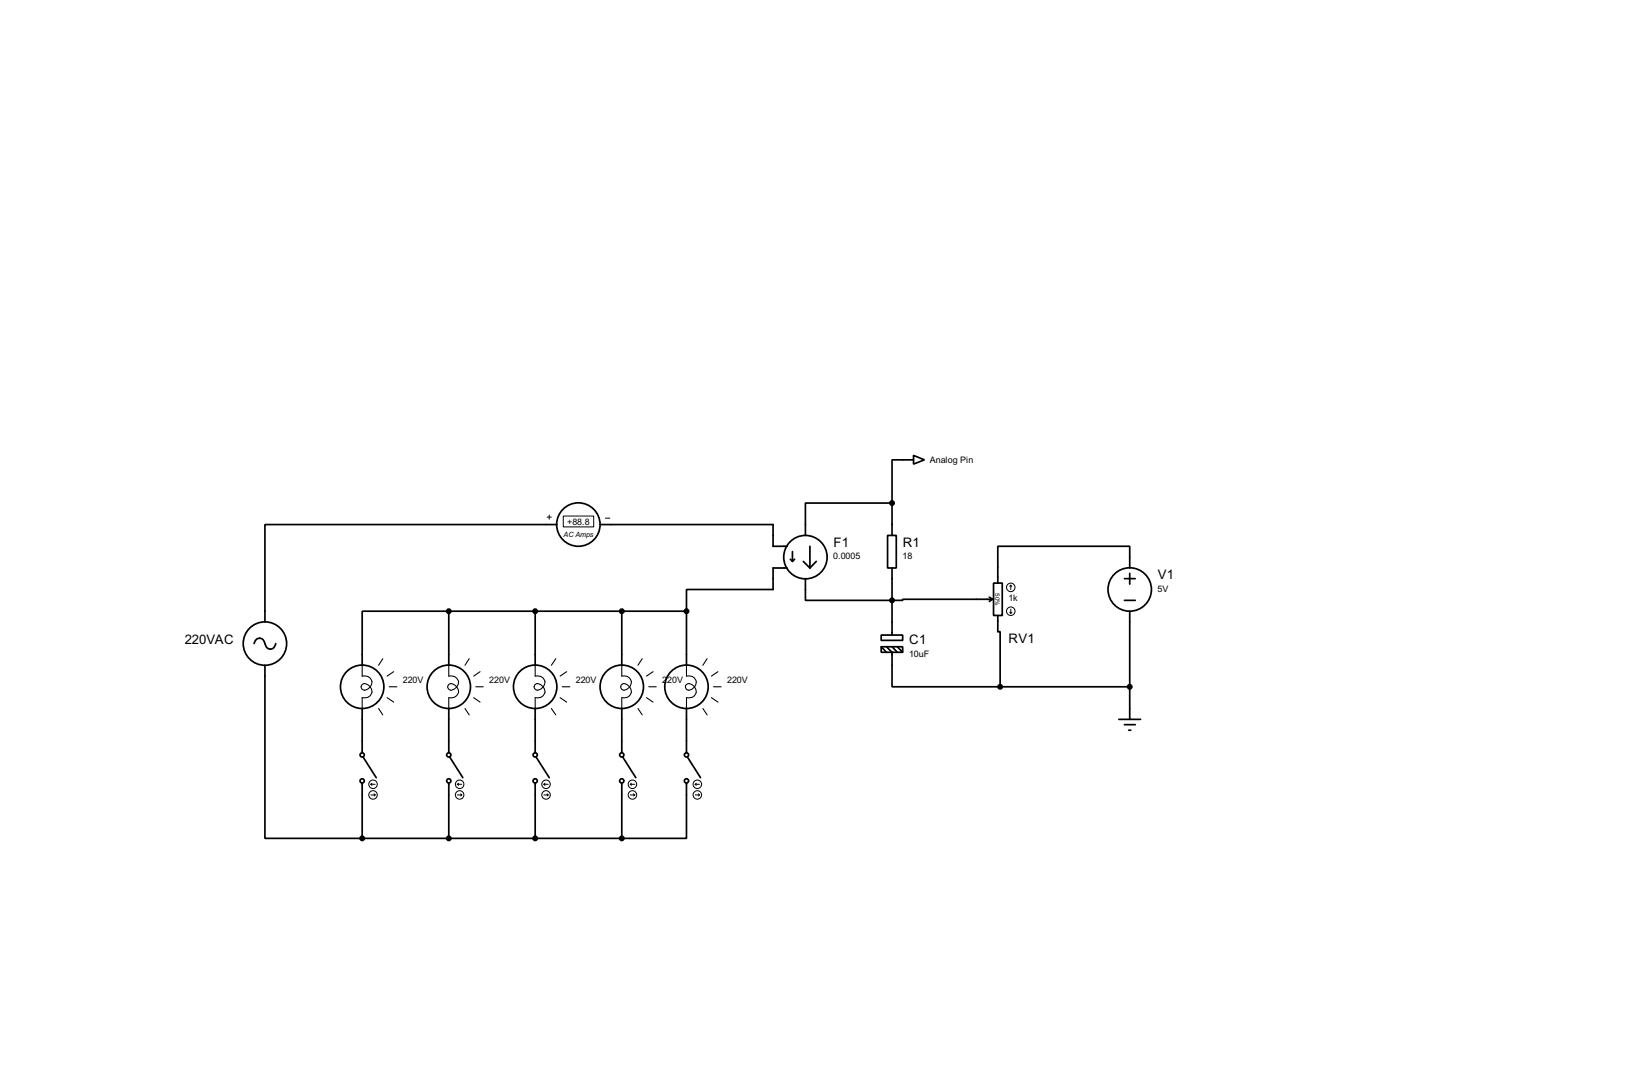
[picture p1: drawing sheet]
<svg xmlns="http://www.w3.org/2000/svg" width="383mm" height="256mm" viewBox="0 0 383 256" stroke-linecap="round" stroke-linejoin="round" font-family="sans-serif">
<g fill="none" stroke="#000" stroke-width=".4">
<path d="M209.6 118.2h-20.3v7.6M209.6 118.2v7.6M214.7 107l2.5 1-2.5 1zM214.7 108h-5.1v10.2M130.9 123.2h-68.6v22.9M141 123.2h40.7v5.1h3.3M185 133.4h-3.3v5.1h-20.4v5.1M185.7 131.4l.5 .5M186.2 129.6v2.3M186.7 131.4l-.5 .5M188.8 131.9l1.5 1.5M189.3 135.9v5.1h22.8v-.2h21.1"/>
<path d="M190.3 128.3v5.1M191.8 131.9l-1.5 1.5M208.6 125.8h2v7.6h-2zM209.6 133.4v15.8M233.5 137h2v7.6h-2zM264.2 135.9h2.6M265.5 133.4v-5.1h-31v8.7M265.5 134.7v2.5M59.7 151.2a1.28 1.28 0 0 1 1.3-1.3 1.28 1.28 0 0 1 1.3 1.3 1.28 1.28 0 0 0 1.2 1.3 1.28 1.28 0 0 0 1.3-1.3M62.3 156.3v40.6h22.8M105.5 143.6h-20.4v12.7M105.5 143.6v12.7"/>
<path d="M105.5 143.6h55.8M125.8 143.6v12.7M146.1 143.6v12.7M161.3 143.6v12.7M207.1 149.2h5v1.2h-5zM207.1 151.9h5v1.3h-5zM207.1 151.9l1.2 1.3M208.3 151.9l1.3 1.3v8.1h25.4M209.6 151.9l1.3 1.3M210.9 151.9l1.2 1.3M232.5 140.3l.7 .5M233.2 140.8l-.7 .5"/>
<path d="M234.5 144.6v3.8h.5v12.9M264.2 141h2.6M265.5 143.6v25.4M85.1 166.4v10.4M85.4 177.9l3 4.8M105.5 166.4v10.4M105.7 177.9l3.1 4.8M125.8 166.4v10.4M126 177.9l3.1 4.8M146.1 166.4v10.4M146.4 177.9l3 4.8M161.3 166.4v10.4"/>
<path d="M161.6 177.9l3 4.8M235 161.3h30.5M262.9 169h5.1M264.2 170.2h2.6M265.2 171.5h.5M85.1 184v12.9M85.1 196.9h61M105.5 184v12.9M125.8 184v12.9M146.1 184v12.9M161.3 184v12.9h-15.2"/>
<circle cx="135.9" cy="123.2" r="5.1"/>
<circle cx="189.2" cy="130.9" r="5.1"/>
<circle cx="265.4" cy="138.5" r="5.1"/>
<circle cx="62.2" cy="151.2" r="5.1"/>
<circle cx="85.1" cy="161.3" r="5.1"/>
<circle cx="85.1" cy="177.3" r=".5"/>
<circle cx="105.4" cy="161.3" r="5.1"/>
<circle cx="105.4" cy="177.3" r=".5"/>
<circle cx="125.7" cy="161.3" r="5.1"/>
<circle cx="125.7" cy="177.3" r=".5"/>
<circle cx="146.1" cy="161.3" r="5.1"/>
<circle cx="146.1" cy="177.3" r=".5"/>
<circle cx="161.3" cy="161.3" r="5.1"/>
<circle cx="161.3" cy="177.3" r=".5"/>
<circle cx="85.1" cy="183.4" r=".5"/>
<circle cx="105.4" cy="183.4" r=".5"/>
<circle cx="125.7" cy="183.4" r=".5"/>
<circle cx="146.1" cy="183.4" r=".5"/>
<circle cx="161.3" cy="183.4" r=".5"/>
</g>
<g fill="none" stroke="#000" stroke-width=".23">
<path d="M128.6 121.5h1M129.1 121v1M132.4 121.2h7.1v2.6h-7.1zM142.3 121.7h1M237.5 137.5l.3 .2M237.5 137.5l-.2 .2M237.5 137.5v1M237.3 143.8l.2 .3M237.5 143.1v1M237.8 143.8l-.3 .3M87.2 184.2h1M87.2 186.7h1"/>
<path d="M87.2 184.2l.2 .3M87.4 184l-.2 .2M87.9 186.5l.3 .2M88.2 186.7l-.3 .3M107.5 184.2l.3 .3M107.5 184.2h1M107.5 186.7h1M107.8 184l-.3 .2M108.3 186.5l.2 .2M108.5 186.7l-.2 .3M127.8 184.2h1M127.8 186.7h1"/>
<path d="M127.8 184.2l.3 .3M128.1 184l-.3 .2M128.6 186.5l.2 .2M128.8 186.7l-.2 .3M148.1 184.2h1.1M148.1 186.7h1.1M148.1 184.2l.3 .3M148.4 184l-.3 .2M148.9 186.5l.3 .2M149.2 186.7l-.3 .3M163.4 184.2h1M163.4 186.7h1"/>
<path d="M163.4 184.2l.2 .3M163.6 184l-.2 .2M164.1 186.5l.3 .2M164.4 186.7l-.3 .3"/>
<circle cx="237.5" cy="138" r="1"/>
<circle cx="237.5" cy="143.6" r="1"/>
<circle cx="87.6" cy="184.2" r="1"/>
<circle cx="87.6" cy="186.7" r="1"/>
<circle cx="108" cy="186.7" r="1"/>
<circle cx="108" cy="184.2" r="1"/>
<circle cx="128.3" cy="184.2" r="1"/>
<circle cx="128.3" cy="186.7" r="1"/>
<circle cx="148.6" cy="184.2" r="1"/>
<circle cx="148.6" cy="186.7" r="1"/>
<circle cx="163.8" cy="184.2" r="1"/>
<circle cx="163.8" cy="186.7" r="1"/>
</g>
<g fill="#000" stroke="#000" stroke-width=".4">
<circle cx="209.6" cy="118.2" r=".5"/>
<circle cx="105.4" cy="143.6" r=".5"/>
<circle cx="125.7" cy="143.6" r=".5"/>
<circle cx="146.1" cy="143.6" r=".5"/>
<circle cx="161.3" cy="143.6" r=".5"/>
<circle cx="209.6" cy="141" r=".5"/>
<circle cx="235" cy="161.3" r=".5"/>
<circle cx="265.4" cy="161.3" r=".5"/>
<circle cx="85.1" cy="196.9" r=".5"/>
<circle cx="105.4" cy="196.9" r=".5"/>
<circle cx="125.7" cy="196.9" r=".5"/>
<circle cx="146.1" cy="196.9" r=".5"/>
</g>
<g fill="none" stroke="#000" stroke-width=".25">
<path d="M85.1 156.3v2.5a1.69 1.69 0 0 1 2.2 1.1 1.69 1.69 0 0 1-1.3 2.1 .83 .83 0 0 1-1.1-1 .83 .83 0 0 1 1.4-.2 1.66 1.66 0 0 1 1 2.1 1.66 1.66 0 0 1-2.2 1v2.5M90 154.7l-1 1.6M92.5 157.8l-1.5 1M105.5 156.3v2.5a1.69 1.69 0 0 1 2.2 1.2 1.69 1.69 0 0 1-1.4 2 .81 .81 0 0 1-1.1-1 .81 .81 0 0 1 1.4-.2 1.66 1.66 0 0 1 1 2.1 1.66 1.66 0 0 1-2.1 1v2.5M110.3 154.7l-1 1.6M112.8 157.8l-1.5 1M125.8 156.3v2.5a1.69 1.69 0 0 1 2.2 1.2 1.69 1.69 0 0 1-1.4 2 .82 .82 0 0 1-1.1-1 .82 .82 0 0 1 1.5-.2 1.66 1.66 0 0 1 .9 2.1 1.66 1.66 0 0 1-2.1 1v2.5M130.6 154.7l-1 1.6M133.2 157.8l-1.6 1M146.1 156.3v2.5a1.68 1.68 0 0 1 2.2 1.2 1.68 1.68 0 0 1-1.4 2 .81 .81 0 0 1-1-.9 .81 .81 0 0 1 1.4-.3 1.65 1.65 0 0 1 .9 2.1 1.65 1.65 0 0 1-2.1 1v2.5M150.9 154.7l-1 1.6M153.5 157.8l-1.6 1"/>
<path d="M161.3 156.3v2.5a1.69 1.69 0 0 1 2.2 1.1 1.69 1.69 0 0 1-1.3 2.1 .83 .83 0 0 1-1.1-1 .83 .83 0 0 1 1.4-.2 1.66 1.66 0 0 1 1 2.1 1.66 1.66 0 0 1-2.2 1v2.5M166.2 154.7l-1 1.6M168.7 157.8l-1.5 1M89 166.4l1 1.5M91 163.9l1.5 1M91.5 161.3h1.8M109.3 166.4l1 1.5M111.3 163.9l1.5 1M111.8 161.3h1.8M129.6 166.4l1 1.5M131.6 163.9l1.6 1M132.1 161.3h1.8"/>
<path d="M149.9 166.4l1 1.5M151.9 163.9l1.6 1M152.5 161.3h1.7M165.2 166.4l1 1.5M167.2 163.9l1.5 1M167.7 161.3h1.8"/>
</g>
<g font-size="3.5">
<text x="195.9" y="128.5">F1</text>
<text x="212.1" y="128.5">R1</text>
<text x="272.1" y="136.1">V1</text>
<text x="43.4" y="151.3">220VAC</text>
<text x="213.7" y="151.3">C1</text>
<text x="237" y="151.1">RV1</text>
</g>
<g font-size="2.4">
<text x="218.5" y="108.8">Analog Pin</text>
<text x="133.3" y="123.3">+88.8</text>
<text x="195.8" y="131.4">0.0005</text>
<text x="212.1" y="131.4">18</text>
<text x="237" y="141.3">1k</text>
<text x="272" y="139">5V</text>
<text x="213.6" y="154.3">10uF</text>
<text x="94.7" y="160.4">220V</text>
<text x="115" y="160.4">220V</text>
<text x="135.3" y="160.4">220V</text>
<text x="155.6" y="160.4">220V</text>
<text x="170.9" y="160.4">220V</text>
</g>
<text font-size="1.9" x="132.4" y="126.2">AC Amps</text>
<text font-size="1.7" x="233.9" y="139.3" transform="rotate(90 233.9 139.3)">50%</text>
</svg>
